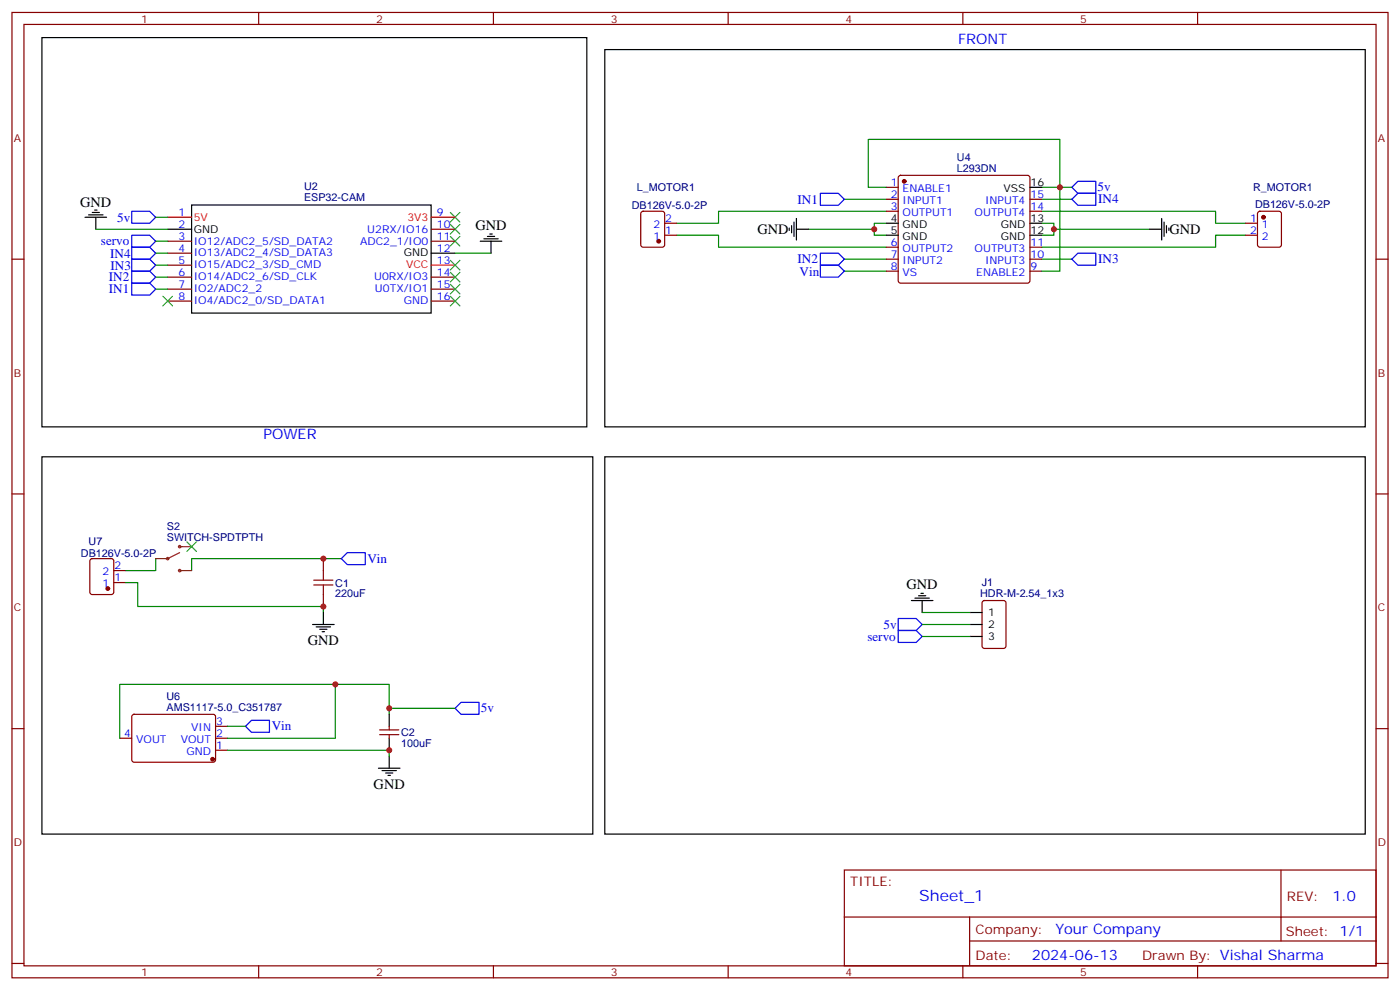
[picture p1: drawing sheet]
<svg xmlns="http://www.w3.org/2000/svg" width="412mm" height="292mm" viewBox="0 0 412 292" stroke-linecap="round" stroke-linejoin="round" font-family="sans-serif">
<g fill="none" stroke="#870000" stroke-width=".35">
<path d="M3.5 3.7h405.4v284.3h-405.4zM7.1 7.2h398.2v277.3h-398.2zM76.2 3.7v3.5M145.3 3.7v3.5M214.5 3.7v3.5M283.6 3.7v3.5M352.8 3.7v3.5M261.1 55.2h3.5M261.1 58.7h3.5M264.8 51.9l.5-.3h37.4l.5 .3 .2 .5v30.3l-.2 .5-.5 .2h-37.4l-.5-.2-.2-.5v-30.3zM303.4 58.7h3.5M3.5 76.3h3.6"/>
<path d="M49.4 71h7M49.4 74.6h7M49.4 78.1h7M127 71h7.1M127 67.5h7.1M189 62.4l.4-.2h5.7l.6 .5 .1 9.4-.5 .7h-5.9l-.6-.4-.1-9.5zM195.8 65.8h3.5M195.8 69.3h3.5M261.1 76.3h3.5M261.1 62.2h3.5M261.1 72.8h3.5M261.1 79.9h3.5"/>
<path d="M303.4 76.3h3.5M303.4 62.2h3.5M303.4 72.8h3.5M303.4 79.9h3.5M366.9 65.8h3.5M366.9 69.3h3.5M370.7 62.4l.4-.2h5.7l.6 .5 .1 9.4-.5 .7h-5.9l-.6-.4-.1-9.5zM405.3 76.3h3.6M49.4 81.6h7M49.4 85.2h7M49.4 88.7h7M127 81.6h7.1"/>
<path d="M127 85.2h7.1M127 88.7h7.1M3.5 145.5h3.6M405.3 145.5h3.6M26.7 164.7l.5-.2h5.6l.7 .5v9.4l-.4 .7h-5.9l-.7-.4v-9.5zM33.5 171.6h3.5M33.5 168.1h3.5M95.2 164.5v3.6M95.2 175.1v3.5M289.5 177.1l.5-.2h5.6l.7 .4v13l-.4 .6-5.9 .1-.7-.5v-12.9zM3.5 214.6h3.6M35.3 217.5h3.5"/>
<path d="M39 210.6l.5-.2 23.6 .1 .4 .6-.1 13-.6 .4-23.6-.1-.4-.6v-12.7zM63.5 217.5h3.5M63.5 213.9h3.5M111.8 216.4h5.7M111.8 215h5.7M114.7 213.9v1.1M114.7 216.4v1.1M405.3 214.6h3.6M63.5 221h3.5M248.7 256.3h156.6v28.2h-156.6zM377.3 256.3v20.9M248.7 270.1h156.5"/>
<path d="M285.6 277.2h119.6M285.6 270.1v14.1M3.5 283.8h3.6M76.2 284.5v3.5M145.3 284.5v3.5M214.5 284.5v3.5M283.6 284.5v3.5M352.8 284.5v3.5M405.3 283.8h3.6"/>
</g>
<g fill="#870000" stroke="#870000" stroke-width=".35">
<circle cx="31.7" cy="173.4" r=".53"/>
<circle cx="62.6" cy="223.6" r=".53"/>
<circle cx="372.2" cy="64" r=".53"/>
<circle cx="194" cy="71" r=".53"/>
<circle cx="266.3" cy="53.4" r=".53"/>
</g>
<g fill="none" stroke="#00f" stroke-width=".35">
<path d="M241.7 56.9h5.2l1.8 1.8-1.8 1.8h-5.2zM315.7 58.7l1.8-1.8h5.3v3.6h-5.3zM317.5 53.4h5.3v3.5h-5.3l-1.8-1.7zM38.8 62.2h5.3l1.8 1.8-1.8 1.8h-5.3zM38.8 69.3h5.3l1.8 1.7-1.8 1.8h-5.3zM38.8 79.9h5.3l1.8 1.7-1.8 1.8h-5.3zM38.8 72.8h5.3l1.8 1.8-1.8 1.7h-5.3zM38.8 76.3h5.3l1.8 1.8-1.8 1.8h-5.3zM241.7 74.6h5.2l1.8 1.7-1.8 1.8h-5.2zM241.7 78.1h5.2l1.8 1.8-1.8 1.7h-5.2zM315.7 76.3l1.8-1.7h5.3v3.5h-5.3zM38.8 83.4h5.3l1.8 1.8-1.8 1.7h-5.3z"/>
<path d="M100.5 164.5l1.8-1.7h5.3v3.5h-5.3zM264.6 182.2h5.3l1.7 1.7-1.7 1.8h-5.3zM264.6 185.7h5.3l1.7 1.8-1.7 1.7h-5.3zM72.3 213.9l1.8-1.7h5.3v3.5h-5.3zM135.8 206.9h5.3v3.5h-5.3l-1.7-1.8z"/>
</g>
<g fill="none" stroke="#008700" stroke-width=".35">
<path d="M248.7 58.7h12.4M261.1 55.2h-5.3v-14.1h56.4v38.8h-5.3M306.9 58.7h8.8M306.9 55.2h8.8M28.2 67.5h21.2M45.9 64h3.5M45.9 71h3.5M45.9 74.6h3.5M45.9 78.1h3.5M134.1 74.6h10.5M199.3 69.3h12.4v3.5h49.4M238.1 67.5h19.4"/>
<path d="M248.7 76.3h12.4M248.7 79.9h12.4M261.1 65.8h-3.6v3.5h3.6M261.1 62.2h-49.4v3.6h-12.4M306.9 65.8h3.5v3.5h-3.5M306.9 62.2h51.2v3.6h8.8M306.9 76.3h8.8M310.4 67.5h28.3M366.9 69.3h-8.8v3.5h-51.2M45.9 81.6h3.5M45.9 85.2h3.5M37 171.6h3.6v7h54.6v1.8"/>
<path d="M45.9 164.5v3.6h-8.9M100.5 164.5h-44.1v3.6M271.6 180.4h14.2M271.6 183.9h14.2M271.6 187.5h14.2M67 213.9h5.3M98.8 201.6h-63.5v15.9M114.7 210.4v-8.8h-15.9v15.9h-31.8M114.7 208.6h19.4M67 221h47.7v1.7"/>
</g>
<g fill="none" stroke="#8c2424" stroke-width=".35">
<path d="M52.9 162.8l-3.5 1.7h-3.5M52.9 168.1h3.5M52.9 161h3.5"/>
<circle cx="49.4" cy="164.5" r=".35"/>
<circle cx="52.9" cy="168.1" r=".35"/>
<circle cx="52.9" cy="161" r=".35"/>
</g>
<g fill="none" stroke="#000" stroke-width=".35">
<path d="M12.3 11.1h160.6v114.6h-160.6zM178.2 14.6h224v111.1h-224zM303.4 55.2h3.5M25 64h6.4M26.1 63.3h4.2M27.2 62.6h2.1M27.9 61.9h.7M28.2 64v3.5M49.4 67.5h7M56.4 60.4h70.6v31.8h-70.6zM127 74.6h7.1M141.5 71h6.3"/>
<path d="M142.5 70.3h4.3M143.6 69.6h2.1M144.3 68.9h.7M144.6 71v3.6M232.5 67.2v.7M233.2 66.5v2.1M233.9 65.4v4.2M234.6 67.5h3.5M234.6 64.3v6.4M261.1 65.8h3.5M261.1 69.3h3.5M303.4 65.8h3.5"/>
<path d="M303.4 69.3h3.5M338.7 67.5h3.5M342.2 64.3v6.4M342.9 65.4v4.2M343.6 66.5v2.1M344.3 67.2v.7M12.3 134.5h162.3v111.2h-162.3zM178.2 134.5h224v111.2h-224zM268.5 176.9h6.3M269.5 176.2h4.3M270.6 175.5h2.1M271.3 174.8h.7"/>
<path d="M271.6 176.9v3.5M92.1 183.9h6.3M93.1 184.6h4.3M94.2 185.3h2.1M94.9 186.1h.7M95.2 180.4v3.5M285.8 183.9h3.5M285.8 187.5h3.5M285.8 180.4h3.5M114.7 210.4v3.5M114.7 217.5v3.5M111.5 226.3h6.3"/>
<path d="M112.5 227h4.3M113.6 227.7h2.1M114.3 228.4h.7M114.7 222.7v3.6"/>
</g>
<path d="M92.4 172.3h5.7M92.4 170.9h5.7M95.2 168.1v2.8M95.2 172.3v2.8" fill="none" stroke="#a10000" stroke-width=".35"/>
<g fill="none" stroke="#3c3" stroke-width=".35">
<path d="M132.6 62.6l2.9 2.8M132.6 66.1l2.9 2.8M132.6 69.6l2.9 2.9M132.6 76.7l2.9 2.8M135.5 62.6l-2.9 2.8M135.5 66.1l-2.9 2.8M135.5 69.6l-2.9 2.9M135.5 76.7l-2.9 2.8M48 87.3l2.8 2.8M50.8 87.3l-2.8 2.8M132.6 83.7l2.9 2.9M132.6 80.2l2.9 2.8"/>
<path d="M132.6 87.3l2.9 2.8M135.5 83.7l-2.9 2.9M135.5 80.2l-2.9 2.8M135.5 87.3l-2.9 2.8M55 159.6l2.9 2.8M57.9 159.6l-2.9 2.8"/>
</g>
<path d="M49.4 64h7M127 64h7.1M127 78.1h7.1" fill="none" stroke="#f00" stroke-width=".35"/>
<g fill="#c00">
<circle cx="114.7" cy="208.6" r=".88"/>
<circle cx="98.8" cy="201.6" r=".88"/>
<circle cx="257.5" cy="67.5" r=".88"/>
<circle cx="310.4" cy="67.5" r=".88"/>
<circle cx="312.2" cy="55.2" r=".88"/>
<circle cx="95.3" cy="164.5" r=".88"/>
<circle cx="95.3" cy="178.6" r=".88"/>
<circle cx="114.7" cy="221" r=".88"/>
</g>
<text font-size="4.6" fill="#00f" x="270.8" y="265.3">Sheet_1</text>
<g font-size="4.2" fill="#00f">
<text x="282.2" y="12.8">FRONT</text>
<text x="77.6" y="129.3">POWER</text>
<text x="392.5" y="265.5">1.0</text>
<text x="310.9" y="275.1">Your Company</text>
<text x="304" y="282.9">2024-06-13</text>
</g>
<g font-size="4.2">
<text x="23.6" y="60.8">GND</text>
<text x="140.1" y="67.9">GND</text>
<text x="223.1" y="69">GND</text>
<text x="344.5" y="69">GND</text>
<text x="267" y="173.6">GND</text>
<text x="90.7" y="190.1">GND</text>
<text x="110.1" y="232.4">GND</text>
</g>
<g font-size="3.9" fill="#00f">
<text x="234.9" y="60">IN1</text>
<text x="323.3" y="56.4">5v</text>
<text x="323.5" y="59.9">IN4</text>
<text x="34.5" y="65.3">5v</text>
<text x="29.7" y="72.3">servo</text>
<text x="32.5" y="76">IN4</text>
<text x="234.9" y="77.6">IN2</text>
<text x="323.5" y="77.6">IN3</text>
<text x="32.1" y="82.9">IN2</text>
<text x="32.6" y="79.6">IN3</text>
<text x="235.6" y="81.1">Vin</text>
<text x="32.1" y="86.4">IN1</text>
<text x="108.2" y="165.8">Vin</text>
<text x="260.3" y="185.2">5v</text>
<text x="255.5" y="188.7">servo</text>
<text x="141.6" y="209.9">5v</text>
<text x="80" y="215.1">Vin</text>
</g>
<g font-size="3.9" fill="#800">
<text x="250.5" y="260.8">TITLE:</text>
<text x="379.1" y="265.5">REV:</text>
<text x="287.4" y="275">Company:</text>
<text x="378.7" y="275.7">Sheet: 1/1</text>
<text x="287.4" y="282.7">Date:</text>
<text x="336.4" y="282.8">Drawn By: Vishal Sharma</text>
</g>
<g font-size="3.2" fill="#800">
<text x="41.6" y="6.7">1</text>
<text x="110.8" y="6.7">2</text>
<text x="179.9" y="6.7">3</text>
<text x="249.1" y="6.7">4</text>
<text x="318.2" y="6.7">5</text>
<text x="4.1" y="41.8">A</text>
<text x="405.9" y="41.8">A</text>
<text x="4.1" y="110.9">B</text>
<text x="405.9" y="110.9">B</text>
<text x="4.1" y="180.1">C</text>
<text x="405.9" y="180.1">C</text>
<text x="4.1" y="249.2">D</text>
<text x="405.9" y="249.2">D</text>
<text x="41.6" y="287.5">1</text>
<text x="110.8" y="287.5">2</text>
<text x="179.9" y="287.5">3</text>
<text x="249.1" y="287.5">4</text>
<text x="318.2" y="287.5">5</text>
</g>
<g font-size="3.2" fill="#000080">
<text x="281.9" y="47.3">U4</text>
<text x="281.9" y="50.6">L293DN</text>
<text x="89.6" y="59.1">ESP32-CAM</text>
<text x="89.6" y="56">U2</text>
<text x="187.6" y="56.3">L_MOTOR1</text>
<text x="369.1" y="56.3">R_MOTOR1</text>
<text x="186.1" y="61.6">DB126V-5.0-2P</text>
<text x="369.7" y="61.2">DB126V-5.0-2P</text>
<text x="26.1" y="160.4">U7</text>
<text x="49.1" y="159.2">SWITCH-SPDTPTH</text>
<text x="49.1" y="156.2">S2</text>
<text x="23.8" y="163.9">DB126V-5.0-2P</text>
<text x="98.8" y="172.8">C1</text>
<text x="289.2" y="172.5">J1</text>
<text x="98.8" y="175.9">220uF</text>
<text x="288.7" y="175.8">HDR-M-2.54_1x3</text>
<text x="49" y="209.3">AMS1117-5.0_C351787</text>
<text x="49" y="206.3">U6</text>
<text x="118.2" y="220">100uF</text>
<text x="118.2" y="216.9">C2</text>
</g>
<g font-size="3.2" fill="#00f">
<text x="262.4" y="54.8">1</text>
<text x="262.4" y="58.3">2</text>
<text x="265.9" y="56.6">ENABLE1</text>
<text x="303.6" y="58.3">15</text>
<text x="52.6" y="63.6">1</text>
<text x="128.7" y="63.6">9</text>
<text x="196" y="65.4">2</text>
<text x="262.4" y="61.9">3</text>
<text x="265.9" y="60.1">INPUT1</text>
<text x="265.9" y="63.6">OUTPUT1</text>
<text x="287.1" y="63.6">OUTPUT4</text>
<text x="290.2" y="60.1">INPUT4</text>
<text x="303.6" y="61.9">14</text>
<text x="368.2" y="65.4">1</text>
<text x="52.6" y="67.1">2</text>
<text x="52.6" y="70.6">3</text>
<text x="108.2" y="68.5">U2RX/IO16</text>
<text x="128.7" y="67.1">10</text>
<text x="128.7" y="70.6">11</text>
<text x="192.5" y="70.7">1</text>
<text x="192.5" y="67.2">2</text>
<text x="196" y="68.9">1</text>
<text x="368.2" y="68.9">2</text>
<text x="371.7" y="67.2">1</text>
<text x="371.7" y="70.7">2</text>
<text x="52.6" y="74.1">4</text>
<text x="52.6" y="77.7">5</text>
<text x="57.1" y="72">IO12/ADC2_5/SD_DATA2</text>
<text x="57.1" y="75.5">IO13/ADC2_4/SD_DATA3</text>
<text x="106" y="72">ADC2_1/IO0</text>
<text x="128.7" y="74.1">12</text>
<text x="128.7" y="77.7">13</text>
<text x="262.4" y="72.5">6</text>
<text x="262.4" y="76">7</text>
<text x="265.9" y="74.2">OUTPUT2</text>
<text x="265.9" y="77.8">INPUT2</text>
<text x="287.1" y="74.2">OUTPUT3</text>
<text x="290.2" y="77.8">INPUT3</text>
<text x="303.6" y="76">10</text>
<text x="303.6" y="72.5">11</text>
<text x="52.6" y="81.2">6</text>
<text x="57.1" y="79.1">IO15/ADC2_3/SD_CMD</text>
<text x="57.1" y="82.6">IO14/ADC2_6/SD_CLK</text>
<text x="110.2" y="82.6">U0RX/IO3</text>
<text x="128.7" y="81.2">14</text>
<text x="262.4" y="79.5">8</text>
<text x="265.9" y="81.3">VS</text>
<text x="287.6" y="81.3">ENABLE2</text>
<text x="303.6" y="79.5">9</text>
<text x="52.6" y="84.7">7</text>
<text x="52.6" y="88.2">8</text>
<text x="57.1" y="86.1">IO2/ADC2_2</text>
<text x="57.1" y="89.7">IO4/ADC2_0/SD_DATA1</text>
<text x="110.5" y="86.1">U0TX/IO1</text>
<text x="118.9" y="89.7">GND</text>
<text x="128.7" y="84.7">15</text>
<text x="128.7" y="88.2">16</text>
<text x="33.7" y="167.7">2</text>
<text x="30.2" y="173">1</text>
<text x="30.2" y="169.5">2</text>
<text x="33.7" y="171.2">1</text>
<text x="56.3" y="215.3">VIN</text>
<text x="63.7" y="213.6">3</text>
<text x="36.6" y="217.1">4</text>
<text x="40.1" y="218.9">VOUT</text>
<text x="53.3" y="218.9">VOUT</text>
<text x="63.7" y="220.6">1</text>
<text x="63.7" y="217.1">2</text>
<text x="54.9" y="222.4">GND</text>
</g>
<g font-size="3.2">
<text x="295.6" y="56.6">VSS</text>
<text x="303.6" y="54.8">16</text>
<text x="262.4" y="65.4">4</text>
<text x="303.6" y="65.4">13</text>
<text x="57.1" y="68.5">GND</text>
<text x="262.4" y="68.9">5</text>
<text x="265.9" y="67.2">GND</text>
<text x="265.9" y="70.7">GND</text>
<text x="294.8" y="70.7">GND</text>
<text x="294.8" y="67.2">GND</text>
<text x="303.6" y="68.9">12</text>
<text x="118.9" y="75.5">GND</text>
<text x="291" y="181.5">1</text>
<text x="291" y="185">2</text>
<text x="291" y="188.5">3</text>
</g>
<g font-size="3.2" fill="#f00">
<text x="57.1" y="65">5V</text>
<text x="120" y="65">3V3</text>
<text x="119.6" y="79.1">VCC</text>
</g>
</svg>
